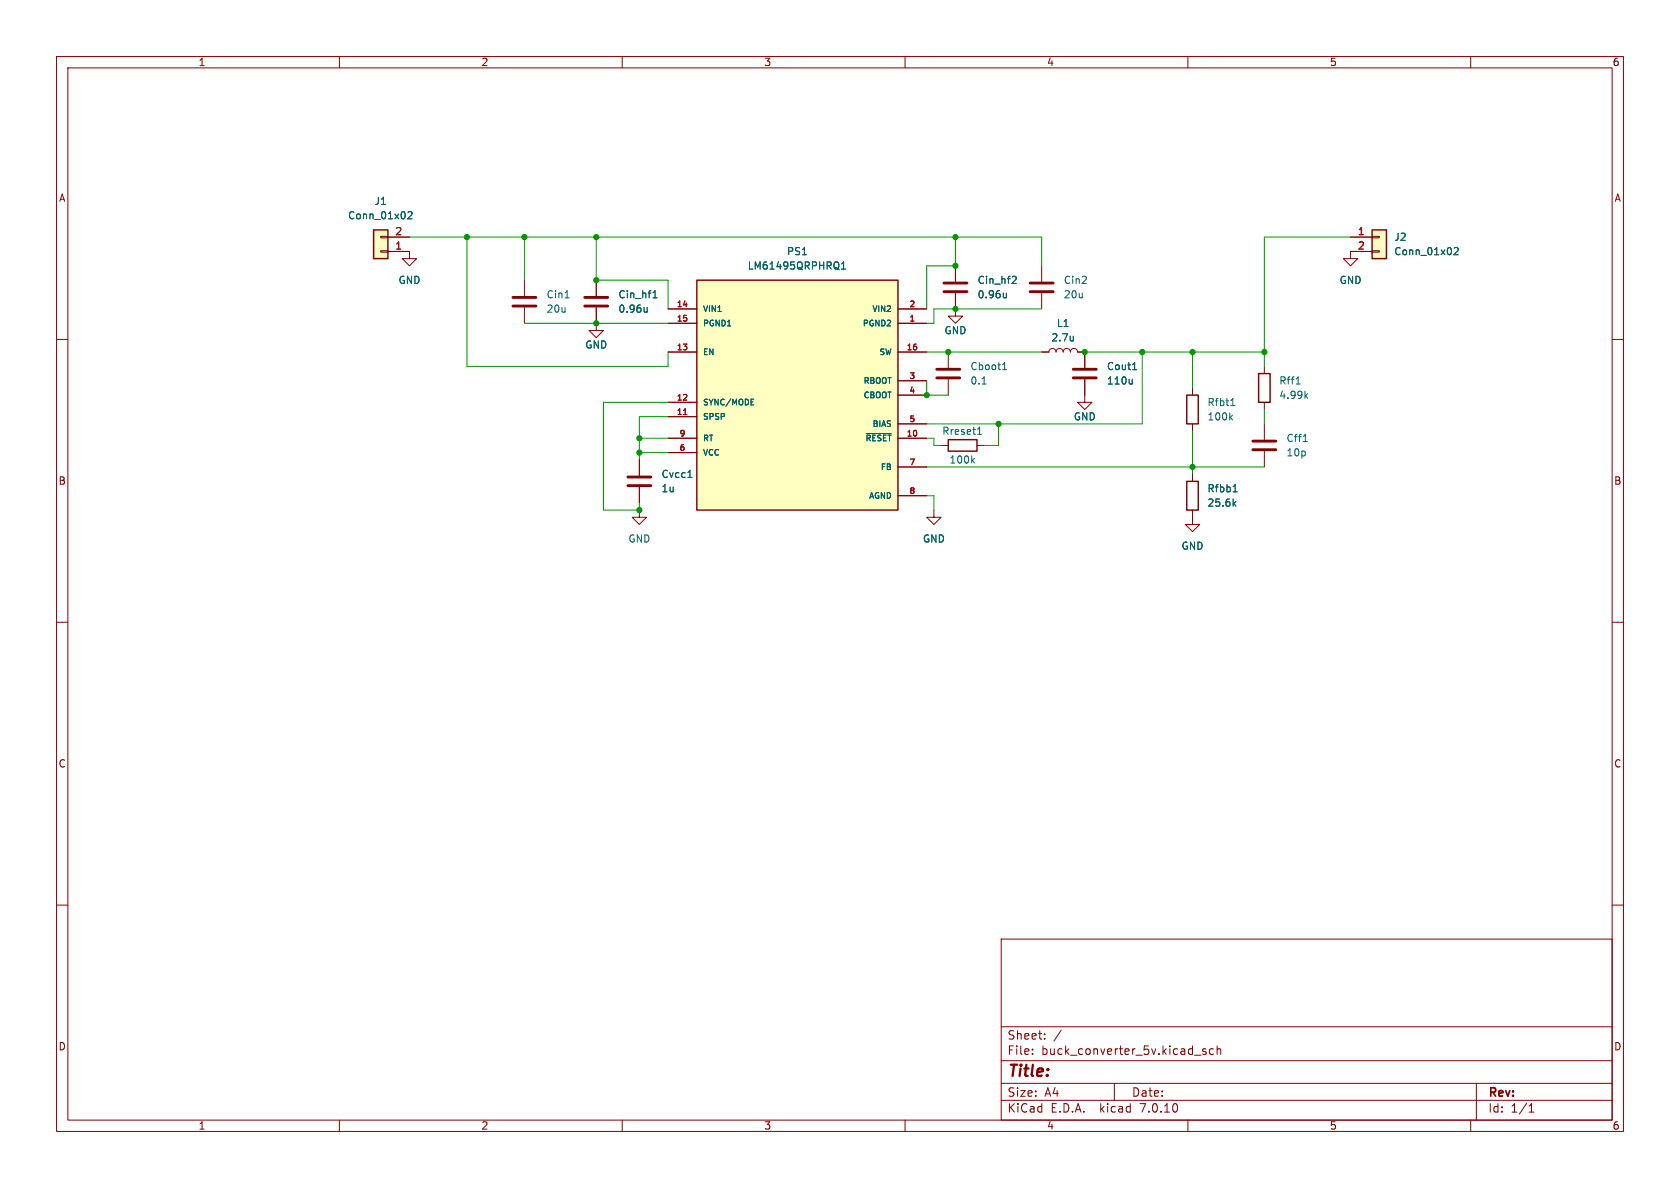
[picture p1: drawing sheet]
<svg xmlns="http://www.w3.org/2000/svg" width="297mm" height="210mm" viewBox="0 0 297 210" stroke-linecap="round" stroke-linejoin="round" font-family="sans-serif">
<g fill="none" stroke="#840000" stroke-width=".18">
<path d="M10 10h277v190h-277zM12 12h273v186h-273zM60 10v2M110 10v2M160 10v2M210 10v2M260 10v2M10 60h2M67.3 41.8h1.3v.2h-1.3zM67.3 44.3h1.3v.3h-1.3zM68.6 44.5h3.8v1.2h1.3l-1.3 1.3-1.3-1.3h1.3M68.6 41.9h3.8"/>
<path d="M92.7 49.5v2.8M92.7 54.4v2.8M105.4 54.4v4h1.3l-1.3 1.3-1.3-1.3h1.3M105.4 49.5v2.8M118.1 57.2h5.1M118.1 54.6h5.1M158.7 57.2h5.1M158.7 54.6h5.1M168.9 51.8v4.1h1.3l-1.3 1.3-1.3-1.3h1.3M168.9 47v2.8M184.1 47v2.8M184.1 51.8v2.8"/>
<path d="M238.8 41.9h3.8M242.6 44.3h1.2v.3h-1.2zM242.6 41.8h1.2v.2h-1.2zM242.6 44.5h-3.8v1.2h1.2l-1.2 1.3-1.3-1.3h1.3M285 60h2M118.1 77.5h5.1M118.1 73.7h5.1M118.1 71.1h5.1M118.1 62.2h5.1M158.7 77.5h5.1M158.7 62.2h5.1M158.7 67.3h5.1"/>
<path d="M158.7 69.9h5.1M158.7 74.9h5.1M166.4 78.7h1.2M167.6 62.2v2.8M167.6 67.1v2.8M172.7 78.7h1.3M184.1 62.2h1.3a.64 .64 0 0 1 .7-.6 .64 .64 0 0 1 .6 .6 .64 .64 0 0 1 .6-.6 .64 .64 0 0 1 .7 .6 .64 .64 0 0 1 .6-.6 .64 .64 0 0 1 .6 .6 .64 .64 0 0 1 .7-.6 .64 .64 0 0 1 .6 .6h1.3v2.8M191.8 67.1v4h1.2l-1.2 1.3-1.3-1.3h1.3M210.8 68.6v1.3M210.8 74.9v1.3M223.5 64.8v1.2M223.5 71.1v1.3"/>
<path d="M223.5 74.9v2.8M223.5 79.8v2.8M113 90.2v1.2h1.3l-1.3 1.3-1.2-1.3h1.2M113 81.3v2.8M113 86.1v2.8M118.1 80h5.1M158.7 82.6h5.1M158.7 87.6h5.1M165.1 90.2v1.2h1.3l-1.3 1.3-1.3-1.3h1.3M210.8 90.2v2.5h1.3l-1.3 1.3-1.3-1.3h1.3M210.8 83.8v1.3M10 110h2"/>
<path d="M285 110h2M10 160h2M285 160h2M177 166h108v32h-108zM60 198v2M110 198v2M160 198v2M177 194.5h108M177 191.5h108M177 187.5h108M177 181.5h108M182.5 186.3v.1"/>
<path d="M182.5 185.5v.1M184.7 183.6v.1M184.7 182.8v.1M187.6 182.1l-1.3 2M197 191.5v3M210 198v2M211.2 186.5h1.1M213.2 185.5l-.4-.1-.2 .2 .1 .2 .5 .2v.3h-.6M214.5 185.5l-.4-.1-.3 .3v.4l.2 .2h.5M215.2 185.5l.2-.1 .3 .1 .1 .9M215.2 184.9v1.5M260 198v2"/>
<path d="M261 191.5v6.5M270.3 196.6h.9M270.3 195.5l.4-.4v1.5"/>
</g>
<g fill="#ffffc2" stroke="#ffffc2" stroke-width=".18">
<path d="M123.2 49.5h35.5v40.7h-35.5z"/>
<path d="M66 40.6h2.6v5.1h-2.6z"/>
<path d="M242.6 40.6h2.5v5.1h-2.5z"/>
</g>
<path d="M66 40.6h2.6v5.1h-2.6zM123.2 49.5h35.5v40.7h-35.5zM242.6 40.6h2.5v5.1h-2.5zM167.6 77.7h5.1v2.1h-5.1zM209.8 69.9h2v5h-2zM222.5 66h2v5.1h-2zM209.8 85.1h2v5.1h-2z" fill="none" stroke="#840000" stroke-width=".25"/>
<g fill="none" stroke="#006464" stroke-width=".18">
<path d="M72.1 37.5l.5-.1 .2 .4-.7 .9h.7M99.9 52.6h.7M114.4 54.3v.9M114.4 55.1l-.4 .1M115.4 52.6h.8M115.6 51.7l.2-.3v1.2M148.8 47.6h.7M148.8 46.7l.3-.4v1.3M177.9 52.5l-.4 .1M177.9 51.8v.8M179.1 48.8l.4 .1 .2 .3-.8 .9h.8M189.7 59.4v.9"/>
<path d="M257.1 43.9l.5-.1 .2 .3-.8 .9h.8M132.8 71.6h.5M132.8 70.6h.5M153.1 76.6h4.4M172.8 76.8h.7M172.9 75.8l.3-.3v1.3M173.6 67.9h.7M177.2 65.3h.8M177.4 64.4l.2-.3v1.2M189.7 60.1v.1M200.2 67v.9M200.2 67.8l-.2 .1"/>
<path d="M200.2 65.3h.8M200.5 64.3l.1-.2v1.2M217.5 73.8l.4 .4M217.6 71.7h.7M217.8 70.6l.1-.2v1.3M217.9 73.4l-.5 .5M229.1 67.9h.8M230.4 78h.7M230.8 69.9l.4 .5M231.2 69.6l-.5 .5M121.6 84.4h.7M171.9 81.4l.4 .5"/>
<path d="M172.3 81l-.5 .5M218 86.9h.7M218.1 89l.4 .5M218.2 85.9l.2-.2v1.2M218.5 88.6l-.5 .5"/>
</g>
<path d="M120.8 73.3h.6" fill="none" stroke="#a90000" stroke-width=".18"/>
<g fill="none" stroke="#840000" stroke-width=".51">
<path d="M90.7 54.1h4M90.7 52.6h4M103.4 54.1h4M103.4 52.6h4M166.9 51.6h4M166.9 50h4M182.1 51.6h4.1M182.1 50h4.1M165.6 66.8h4.1M165.6 65.3h4.1M189.7 66.8h4.1M189.7 65.3h4.1"/>
<path d="M221.5 79.5h4.1M221.5 78h4.1M111 84.3h4.1M111 85.9h4.1"/>
</g>
<g fill="none" stroke="#009600" stroke-width=".18">
<path d="M72.4 41.9h111.7v5.1M82.5 41.9v22.9h35.6v-2.6M92.7 57.2h25.4M92.7 41.9v7.6M105.4 41.9v7.6h12.7v5.1M168.9 41.9v5.1h-5.1v7.6M184.1 54.6h-19v2.6h-1.3M238.8 41.9h-15.3v22.9M113 77.5h5.1M118.1 71.1h-11.4v19.1h6.3v-1.3M118.1 73.7h-5.1v7.6M163.8 62.2h20.3"/>
<path d="M163.8 77.5h1.3v1.2h1.3M163.8 67.3v2.6h3.8M176.5 74.9v3.8h-2.5M191.8 62.2h31.7M201.9 62.2v12.7h-38.1M210.8 62.2v6.4M210.8 76.2v7.6M223.5 72.4v2.5M113 80h5.1M163.8 87.6h1.3v2.6M163.8 82.6h59.7"/>
</g>
<g fill="#009600" stroke="#009600" stroke-width=".18">
<circle cx="167.6" cy="62.2" r=".46"/>
<circle cx="191.8" cy="62.2" r=".46"/>
<circle cx="176.5" cy="74.9" r=".46"/>
<circle cx="168.9" cy="41.9" r=".46"/>
<circle cx="168.9" cy="47" r=".46"/>
<circle cx="168.9" cy="54.6" r=".46"/>
<circle cx="163.8" cy="69.9" r=".46"/>
<circle cx="113" cy="80" r=".46"/>
<circle cx="82.5" cy="41.9" r=".46"/>
<circle cx="92.7" cy="41.9" r=".46"/>
<circle cx="105.4" cy="41.9" r=".46"/>
<circle cx="105.4" cy="49.5" r=".46"/>
<circle cx="105.4" cy="57.2" r=".46"/>
<circle cx="113" cy="77.5" r=".46"/>
<circle cx="113" cy="90.2" r=".46"/>
<circle cx="210.8" cy="62.2" r=".46"/>
<circle cx="210.8" cy="82.6" r=".46"/>
<circle cx="201.9" cy="62.2" r=".46"/>
<circle cx="223.5" cy="62.2" r=".46"/>
</g>
<text font-size="2.8" fill="#840000" x="178" y="190.9">Title:</text>
<g font-size="2.1" fill="#840000">
<text x="178" y="184">Sheet:</text>
<text x="178" y="186.7">File:</text>
<text x="184.1" y="186.7">buck_converter_5v.kicad_sch</text>
<text x="178" y="196.9">KiCad</text>
<text x="178" y="194.1">Size:</text>
<text x="184.7" y="194.1">A4</text>
<text x="185.7" y="196.9">E.D.A.</text>
<text x="194.6" y="196.9">kicad</text>
<text x="200" y="194.1">Date:</text>
<text x="201.8" y="196.9">7.0.10</text>
<text x="263" y="194.3">Rev:</text>
<text x="263" y="196.9">Id:</text>
<text x="267.1" y="196.9">1/1</text>
</g>
<g font-size="1.8" fill="#840000">
<text x="35" y="11.9">1</text>
<text x="85" y="11.9">2</text>
<text x="135" y="11.9">3</text>
<text x="185" y="11.9">4</text>
<text x="235" y="11.9">5</text>
<text x="285" y="11.9">6</text>
<text x="10.3" y="35.9">A</text>
<text x="285.3" y="35.9">A</text>
<text x="10.3" y="85.9">B</text>
<text x="285.3" y="85.9">B</text>
<text x="10.3" y="135.9">C</text>
<text x="285.3" y="135.9">C</text>
<text x="10.3" y="185.9">D</text>
<text x="285.3" y="185.9">D</text>
<text x="35" y="199.9">1</text>
<text x="85" y="199.9">2</text>
<text x="135" y="199.9">3</text>
<text x="185" y="199.9">4</text>
<text x="235" y="199.9">5</text>
<text x="285" y="199.9">6</text>
</g>
<g font-size="1.8" fill="#006464">
<text x="61.4" y="39">Conn_01x02</text>
<text x="66.1" y="36.4">J1</text>
<text x="132.1" y="47.9">LM61495QRPHRQ1</text>
<text x="139" y="45.3">PS1</text>
<text x="246.4" y="42.8">J2</text>
<text x="246.4" y="45.3">Conn_01x02</text>
<text x="70.4" y="50.4">GND</text>
<text x="96.5" y="52.9">Cin1</text>
<text x="109.2" y="52.9">Cin_hf1</text>
<text x="172.7" y="52.9">0.96u</text>
<text x="172.7" y="50.4">Cin_hf2</text>
<text x="188" y="50.4">Cin2</text>
<text x="188" y="52.9">20u</text>
<text x="236.7" y="50.4">GND</text>
<text x="96.5" y="55.5">20u</text>
<text x="109.2" y="55.5">0.96u</text>
<text x="166.9" y="59.3">GND</text>
<text x="186.7" y="58">L1</text>
<text x="103.4" y="61.8">GND</text>
<text x="171.5" y="65.6">Cboot1</text>
<text x="185.8" y="60.6">2.7u</text>
<text x="195.6" y="65.6">Cout1</text>
<text x="171.5" y="68.2">0.1</text>
<text x="195.6" y="68.2">110u</text>
<text x="213.4" y="72">Rfbt1</text>
<text x="226.1" y="68.2">Rff1</text>
<text x="226.1" y="70.7">4.99k</text>
<text x="166.5" y="77.1">Rreset1</text>
<text x="189.7" y="74.5">GND</text>
<text x="213.4" y="74.5">100k</text>
<text x="167.7" y="82.1">100k</text>
<text x="227.3" y="78.3">Cff1</text>
<text x="227.3" y="80.9">10p</text>
<text x="116.8" y="84.7">Cvcc1</text>
<text x="116.8" y="87.2">1u</text>
<text x="213.4" y="87.2">Rfbb1</text>
<text x="213.4" y="89.8">25.6k</text>
<text x="111" y="96.1">GND</text>
<text x="163.1" y="96.1">GND</text>
<text x="208.8" y="97.4">GND</text>
</g>
<g font-size="1.8" fill="#a90000">
<text x="69.8" y="41.7">2</text>
<text x="240" y="41.7">1</text>
<text x="69.8" y="44.2">1</text>
<text x="240" y="44.2">2</text>
</g>
<g font-size="1.4" fill="#a90000">
<text x="119.6" y="54.4">14</text>
<text x="119.6" y="56.9">15</text>
<text x="160.7" y="56.9">1</text>
<text x="160.7" y="54.4">2</text>
<text x="119.6" y="62">13</text>
<text x="160.2" y="62">16</text>
<text x="119.6" y="70.9">12</text>
<text x="160.7" y="67.1">3</text>
<text x="160.7" y="69.6">4</text>
<text x="119.6" y="73.4">11</text>
<text x="120" y="77.2">9</text>
<text x="160.2" y="77.2">10</text>
<text x="160.7" y="74.7">5</text>
<text x="120" y="79.8">6</text>
<text x="160.7" y="82.3">7</text>
<text x="160.7" y="87.4">8</text>
</g>
<g font-size="1.4" fill="#006464">
<text x="124.2" y="55.3">VIN1</text>
<text x="124.2" y="57.9">PGND1</text>
<text x="152.4" y="57.9">PGND2</text>
<text x="154.1" y="55.3">VIN2</text>
<text x="124.2" y="63">EN</text>
<text x="155.4" y="63">SW</text>
<text x="124.2" y="71.9">SYNC/MODE</text>
<text x="152.5" y="68">RBOOT</text>
<text x="152.5" y="70.6">CBOOT</text>
<text x="124.2" y="74.4">SPSP</text>
<text x="154.1" y="75.7">BIAS</text>
<text x="124.2" y="80.7">VCC</text>
<text x="124.2" y="78.2">RT</text>
<text x="152.9" y="78.2">~{RESET}</text>
<text x="155.6" y="83.3">FB</text>
<text x="153.5" y="88.4">AGND</text>
</g>
</svg>
